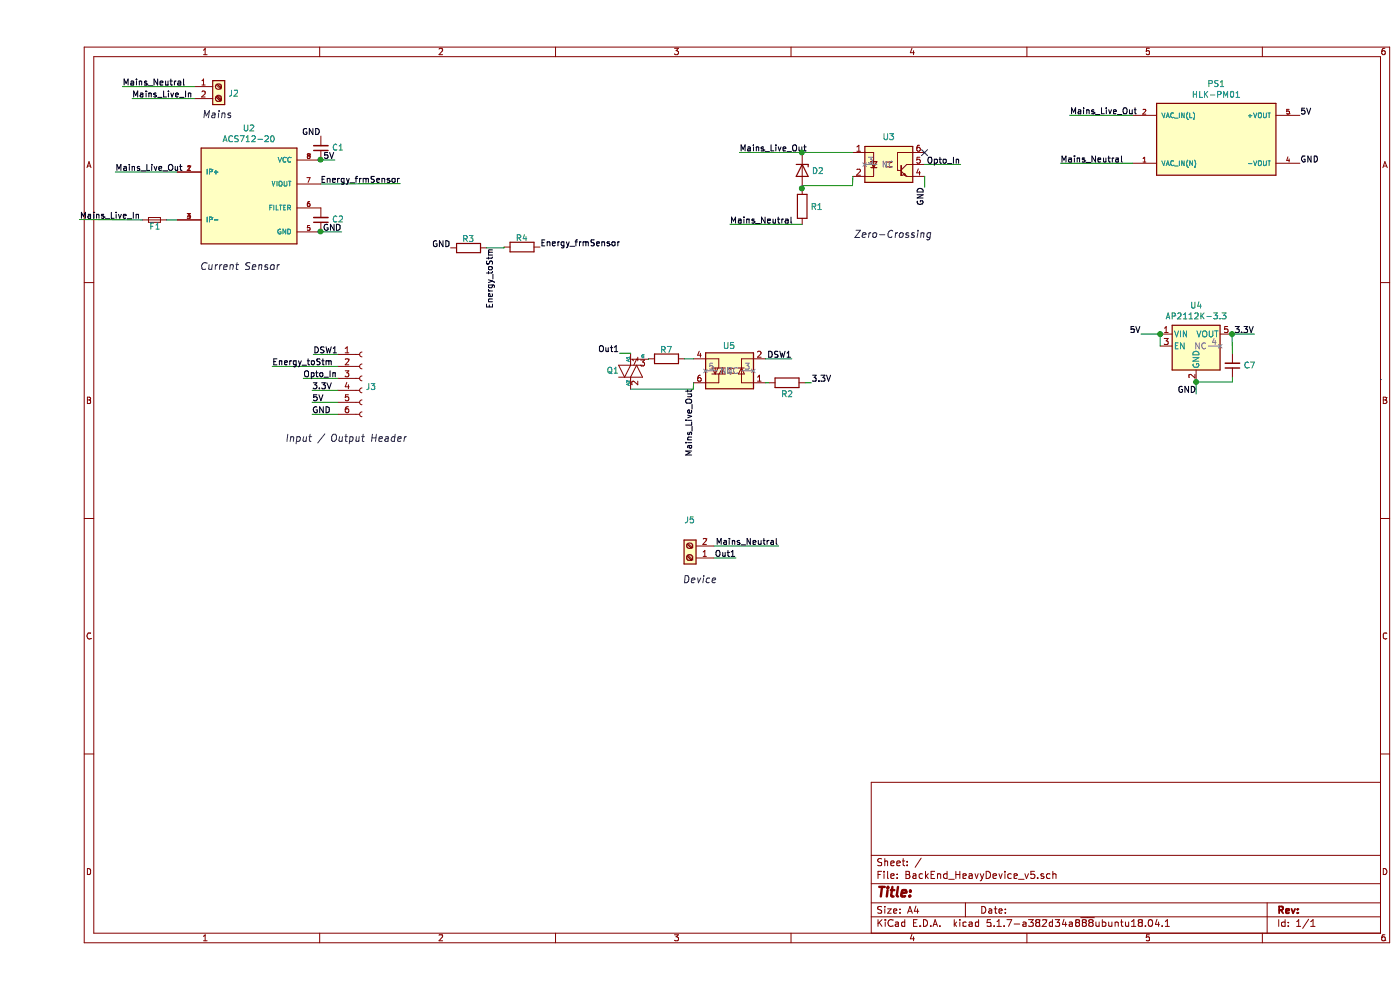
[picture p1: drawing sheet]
EESchema Schematic File Version 4
EELAYER 30 0
EELAYER END
$Descr A4 11693 8268
encoding utf-8
Sheet 1 1
Title ""
Date ""
Rev ""
Comp ""
Comment1 ""
Comment2 ""
Comment3 ""
Comment4 ""
$EndDescr
Wire Notes Line
	11229 3169 11221 3169
Text Label 653  1436 0    50   ~ 0
Mains_Live_Out
$Comp
L Device:Fuse_Small F1
U 1 1
P 979 1836
F 0 "F1" H 985 1781 50  0000 C CNN
F 1 "Fuse_Small" H 979 1930 50  0001 C CNN
F 2 "Fuse_Holders_and_Fuses:Fuse_TE5_Littlefuse-395Series" H 979 1836 50  0001 C CNN
F 3 "~" H 979 1836 50  0001 C CNN
	1    979  1836
	1    0    0    -1  
$EndComp
Wire Wire Line
	1079 1836 1169 1836
Text Label 355  1835 0    50   ~ 0
Mains_Live_In
Wire Wire Line
	879  1836 355  1835
Text Label 2486 1336 2    50   ~ 0
5V
Text Label 2544 1936 2    50   ~ 0
GND
$Comp
L Connector:Screw_Terminal_01x02 J2
U 1 1
P 1516 724
F 0 "J2" H 1596 670 50  0000 L CNN
F 1 "Screw_Terminal_01x02" H 1596 625 50  0001 L CNN
F 2 "TerminalBlocks_Phoenix:TerminalBlock_Phoenix_MKDS-1,5-2_1x02_P5.00mm_Horizontal" H 1516 724 50  0001 C CNN
F 3 "~" H 1516 724 50  0001 C CNN
	1    1516 724 
	1    0    0    -1  
$EndComp
Text Notes 1375 996  0    59   Italic 0
Mains
Text Notes 1357 2265 0    59   Italic 0
Current Sensor
$Comp
L Regulator_Linear:AP2112K-3.3 U4
U 1 1
P 9683 2891
F 0 "U4" H 9683 3233 50  0000 C CNN
F 1 "AP2112K-3.3" H 9683 3142 50  0000 C CNN
F 2 "TO_SOT_Packages_SMD:SOT-23-5_HandSoldering" H 9683 3216 50  0001 C CNN
F 3 "https://www.diodes.com/assets/Datasheets/AP2112.pdf" H 9683 2991 50  0001 C CNN
	1    9683 2891
	1    0    0    -1  
$EndComp
Text Label 9221 2791 2    50   ~ 0
5V
Wire Wire Line
	9383 2891 9383 2791
Wire Wire Line
	9383 2791 9221 2791
Connection ~ 9383 2791
Text Label 9683 3289 2    50   ~ 0
GND
Wire Wire Line
	9983 2791 10167 2791
Wire Wire Line
	9683 3191 9683 3289
Text Label 10167 2791 2    50   ~ 0
3.3V
$Comp
L Isolator:4N35 U3
U 1 1
P 7113 1375
F 0 "U3" H 7113 1608 50  0000 C CNN
F 1 "4N35" H 7113 1609 50  0001 C CNN
F 2 "Housings_DIP:DIP-6_W8.89mm_SMDSocket_LongPads" H 6913 1175 50  0001 L CIN
F 3 "https://www.vishay.com/docs/81181/4n35.pdf" H 7113 1375 50  0001 L CNN
	1    7113 1375
	1    0    0    -1  
$EndComp
$Comp
L Device:D_Zener D2
U 1 1
P 6390 1425
F 0 "D2" V 6390 1505 50  0000 L CNN
F 1 "IN14007" V 6435 1505 50  0001 L CNN
F 2 "Diodes_SMD:D_0805" H 6390 1425 50  0001 C CNN
F 3 "~" H 6390 1425 50  0001 C CNN
	1    6390 1425
	0    1    1    0   
$EndComp
$Comp
L Device:R R1
U 1 1
P 6390 1725
F 0 "R1" H 6460 1725 50  0000 L CNN
F 1 "220K" H 6460 1680 50  0001 L CNN
F 2 "Resistors_SMD:R_0805_HandSoldering" V 6320 1725 50  0001 C CNN
F 3 "~" H 6390 1725 50  0001 C CNN
	1    6390 1725
	1    0    0    -1  
$EndComp
Text Label 5787 1875 0    50   ~ 0
Mains_Neutral
Wire Wire Line
	6390 1875 5787 1875
Text Label 5866 1274 0    50   ~ 0
Mains_Live_Out
Wire Wire Line
	6390 1275 5866 1274
Wire Wire Line
	6813 1275 6390 1275
Wire Wire Line
	6813 1475 6812 1550
Wire Wire Line
	6812 1550 6400 1550
Wire Wire Line
	6400 1550 6400 1575
Wire Wire Line
	6400 1575 6390 1575
Connection ~ 6390 1575
Connection ~ 6390 1275
Text Label 7413 1562 3    50   ~ 0
GND
Wire Wire Line
	7413 1475 7413 1562
Text Label 7714 1375 2    50   ~ 0
Opto_In
Wire Wire Line
	7413 1375 7714 1375
NoConn ~ 7413 1275
Wire Wire Line
	2296 3459 2515 3459
Text Label 2296 3459 0    50   ~ 0
GND
Text Label 2298 3359 0    50   ~ 0
5V
Wire Wire Line
	2515 3359 2298 3359
Text Label 2296 3259 0    50   ~ 0
3.3V
Wire Wire Line
	2515 3259 2296 3259
Text Label 2223 3159 0    50   ~ 0
Opto_In
Wire Wire Line
	2515 3159 2223 3159
Text Label 1964 3059 0    50   ~ 0
Energy_toStm
Wire Wire Line
	2515 3059 1964 3059
Text Label 2306 2960 0    50   ~ 0
DSW1
Wire Wire Line
	2515 2959 2306 2960
$Comp
L Device:R R2
U 1 1
P 6265 3198
F 0 "R2" V 6167 3145 50  0000 L CNN
F 1 "100E" H 6335 3153 50  0001 L CNN
F 2 "Resistors_SMD:R_0805_HandSoldering" V 6195 3198 50  0001 C CNN
F 3 "~" H 6265 3198 50  0001 C CNN
	1    6265 3198
	0    -1   -1   0   
$EndComp
Wire Wire Line
	6083 3198 6115 3198
Wire Wire Line
	6415 3198 6468 3198
Wire Wire Line
	6083 2998 6306 2998
$Comp
L Triac_Thyristor:BT136-500 Q1
U 1 1
P 4959 3099
F 0 "Q1" H 5109 3098 50  0000 C CNN
F 1 "BT136-500" V 5134 3099 50  0001 C CNN
F 2 "Custom_Libraries:GN27120BN" H 5159 3024 50  0001 L CIN
F 3 "http://www.micropik.com/PDF/BT136-600.pdf" H 4959 3099 50  0001 L CNN
	1    4959 3099
	-1   0    0    1   
$EndComp
$Comp
L Device:R R7
U 1 1
P 5259 2998
F 0 "R7" V 5332 2949 50  0000 L CNN
F 1 "470E" H 5329 2953 50  0001 L CNN
F 2 "Resistors_SMD:R_0805_HandSoldering" V 5189 2998 50  0001 C CNN
F 3 "~" H 5259 2998 50  0001 C CNN
	1    5259 2998
	0    -1   -1   0   
$EndComp
Wire Wire Line
	5409 2998 5483 2998
Wire Wire Line
	4959 3249 5481 3249
Wire Wire Line
	5481 3249 5483 3198
Text Label 4864 2949 2    50   ~ 0
Out1
Wire Wire Line
	4959 2949 4864 2949
Wire Wire Line
	5109 2999 5109 2998
Text Notes 6821 1996 0    59   Italic 0
Zero-Crossing
Text Notes 2069 3700 0    59   Italic 0
Input / Output Header
$Comp
L Connector:Screw_Terminal_01x02 J5
U 1 1
P 5453 4660
F 0 "J5" H 5456 4347 50  0000 C CNN
F 1 "Screw_Terminal_01x02" H 5371 4326 50  0001 C CNN
F 2 "TerminalBlocks_Phoenix:TerminalBlock_Phoenix_MKDS-1,5-2-5.08_1x02_P5.08mm_Horizontal" H 5453 4660 50  0001 C CNN
F 3 "~" H 5453 4660 50  0001 C CNN
	1    5453 4660
	-1   0    0    1   
$EndComp
Text Label 5839 4660 2    50   ~ 0
Out1
Wire Wire Line
	5653 4660 5839 4660
Text Notes 5390 4881 0    59   Italic 0
Device
$Comp
L Device:C_Small C7
U 1 1
P 9984 3055
F 0 "C7" H 9892 3055 50  0000 R CNN
F 1 "2.2uf" V 9846 3055 50  0001 C CNN
F 2 "Capacitors_SMD:C_0805_2012Metric_Pad1.18x1.45mm_HandSolder" H 9984 3055 50  0001 C CNN
F 3 "~" H 9984 3055 50  0001 C CNN
	1    9984 3055
	-1   0    0    1   
$EndComp
Wire Wire Line
	9983 2791 9984 2955
Connection ~ 9983 2791
Wire Wire Line
	9683 3191 9984 3191
Wire Wire Line
	9984 3191 9984 3155
Connection ~ 9683 3191
Text Label 6193 4560 2    50   ~ 0
Mains_Neutral
Wire Wire Line
	5653 4560 6193 4560
$Comp
L RAC20-05SK_277:RAC20-05SK_277 PS1
U 1 1
P 9850 1165
F 0 "PS1" H 9850 1632 50  0000 C CNN
F 1 "HLK-PM01" H 9850 1541 50  0000 C CNN
F 2 "Custom_Libraries:277" H 9850 865 50  0001 C CNN
F 3 "http://www.hlktech.net/product_detail.php?ProId=54" H 10250 815 50  0001 C CNN
	1    9850 1165
	1    0    0    -1  
$EndComp
Wire Wire Line
	1316 824  792  823 
Text Label 792  823  0    50   ~ 0
Mains_Live_In
Wire Wire Line
	1316 724  713  724 
Text Label 713  724  0    50   ~ 0
Mains_Neutral
Wire Wire Line
	9150 965  8626 964 
Text Label 8626 964  0    50   ~ 0
Mains_Live_Out
Wire Wire Line
	9150 1365 8547 1365
Text Label 8547 1365 0    50   ~ 0
Mains_Neutral
Text Label 10550 965  0    50   ~ 0
5V
Text Label 10550 1365 0    50   ~ 0
GND
Text Label 6468 3198 0    50   ~ 0
3.3V
$Comp
L Connector:Conn_01x06_Female J3
U 1 1
P 2715 3159
F 0 "J3" H 2743 3089 50  0000 L CNN
F 1 "Conn_01x06_Female" H 2743 3044 50  0001 L CNN
F 2 "Pin_Headers:PinHeader_1x06_P2.54mm_Vertical" H 2715 3159 50  0001 C CNN
F 3 "~" H 2715 3159 50  0001 C CNN
	1    2715 3159
	1    0    0    -1  
$EndComp
Text Label 5480 3249 3    50   ~ 0
Mains_Live_Out
$Comp
L Device:R R3
U 1 1
P 3605 2072
F 0 "R3" V 3678 2023 50  0000 L CNN
F 1 "5K" H 3675 2027 50  0001 L CNN
F 2 "Resistors_SMD:R_0805_2012Metric" V 3535 2072 50  0001 C CNN
F 3 "~" H 3605 2072 50  0001 C CNN
	1    3605 2072
	0    -1   -1   0   
$EndComp
$Comp
L Device:R R4
U 1 1
P 4052 2065
F 0 "R4" V 4125 2016 50  0000 L CNN
F 1 "5K" H 4122 2020 50  0001 L CNN
F 2 "Resistors_SMD:R_0805_2012Metric" V 3982 2065 50  0001 C CNN
F 3 "~" H 4052 2065 50  0001 C CNN
	1    4052 2065
	0    -1   -1   0   
$EndComp
Text Label 4202 2065 0    50   ~ 0
Energy_frmSensor
Wire Wire Line
	3755 2072 3902 2072
Wire Wire Line
	3902 2072 3902 2065
Text Label 3455 2072 2    50   ~ 0
GND
Text Label 3816 2072 3    50   ~ 0
Energy_toStm
$Comp
L ACS712_20:ACS712-20 U2
U 1 1
P 1769 1636
F 0 "U2" H 1769 2203 50  0000 C CNN
F 1 "ACS712-20" H 1769 2112 50  0000 C CNN
F 2 "Custom_Libraries:ACS712_20" H 1769 1636 50  0001 L BNN
F 3 "" H 1769 1636 50  0001 L BNN
F 4 "Allegro microsystems" H 1769 1636 50  0001 L BNN "MANUFACTURER"
F 5 "IPC-7351B" H 1769 1636 50  0001 L BNN "STANDARD"
F 6 "1.75mm" H 1769 1636 50  0001 L BNN "MAXIMUM_PACKAGE_HEIGHT"
F 7 "19" H 1769 1636 50  0001 L BNN "PARTREV"
	1    1769 1636
	1    0    0    -1  
$EndComp
Wire Wire Line
	1169 1436 653  1436
Wire Wire Line
	2369 1536 3035 1535
Text Label 3035 1535 2    50   ~ 0
Energy_frmSensor
Wire Wire Line
	2369 1336 2486 1336
Wire Wire Line
	2369 1936 2544 1936
$Comp
L Device:C_Small C2
U 1 1
P 2369 1836
F 0 "C2" H 2277 1836 50  0000 R CNN
F 1 "100nf" V 2231 1836 50  0001 C CNN
F 2 "Capacitors_SMD:C_0805_2012Metric_Pad1.18x1.45mm_HandSolder" H 2369 1836 50  0001 C CNN
F 3 "~" H 2369 1836 50  0001 C CNN
	1    2369 1836
	-1   0    0    1   
$EndComp
Connection ~ 2369 1936
$Comp
L Device:C_Small C1
U 1 1
P 2369 1236
F 0 "C1" H 2277 1236 50  0000 R CNN
F 1 "100nf" V 2231 1236 50  0001 C CNN
F 2 "Capacitors_SMD:C_0805_2012Metric_Pad1.18x1.45mm_HandSolder" H 2369 1236 50  0001 C CNN
F 3 "~" H 2369 1236 50  0001 C CNN
	1    2369 1236
	-1   0    0    1   
$EndComp
Connection ~ 2369 1336
Text Label 2369 1136 2    50   ~ 0
GND
Text Label 6306 2998 2    50   ~ 0
DSW1
$Comp
L Relay_SolidState:MOC3021M U5
U 1 1
P 5783 3098
F 0 "U5" H 5786 2892 50  0000 C CNN
F 1 "MOC3021" H 5783 3332 50  0001 C CNN
F 2 "Housings_DIP:DIP-6_W8.89mm_SMDSocket_LongPads" H 5583 2898 50  0001 L CIN
F 3 "http://www.fairchildsemi.com/ds/MO/MOC3020M.pdf" H 5783 3098 50  0001 L CNN
	1    5783 3098
	-1   0    0    1   
$EndComp
$EndSCHEMATC
